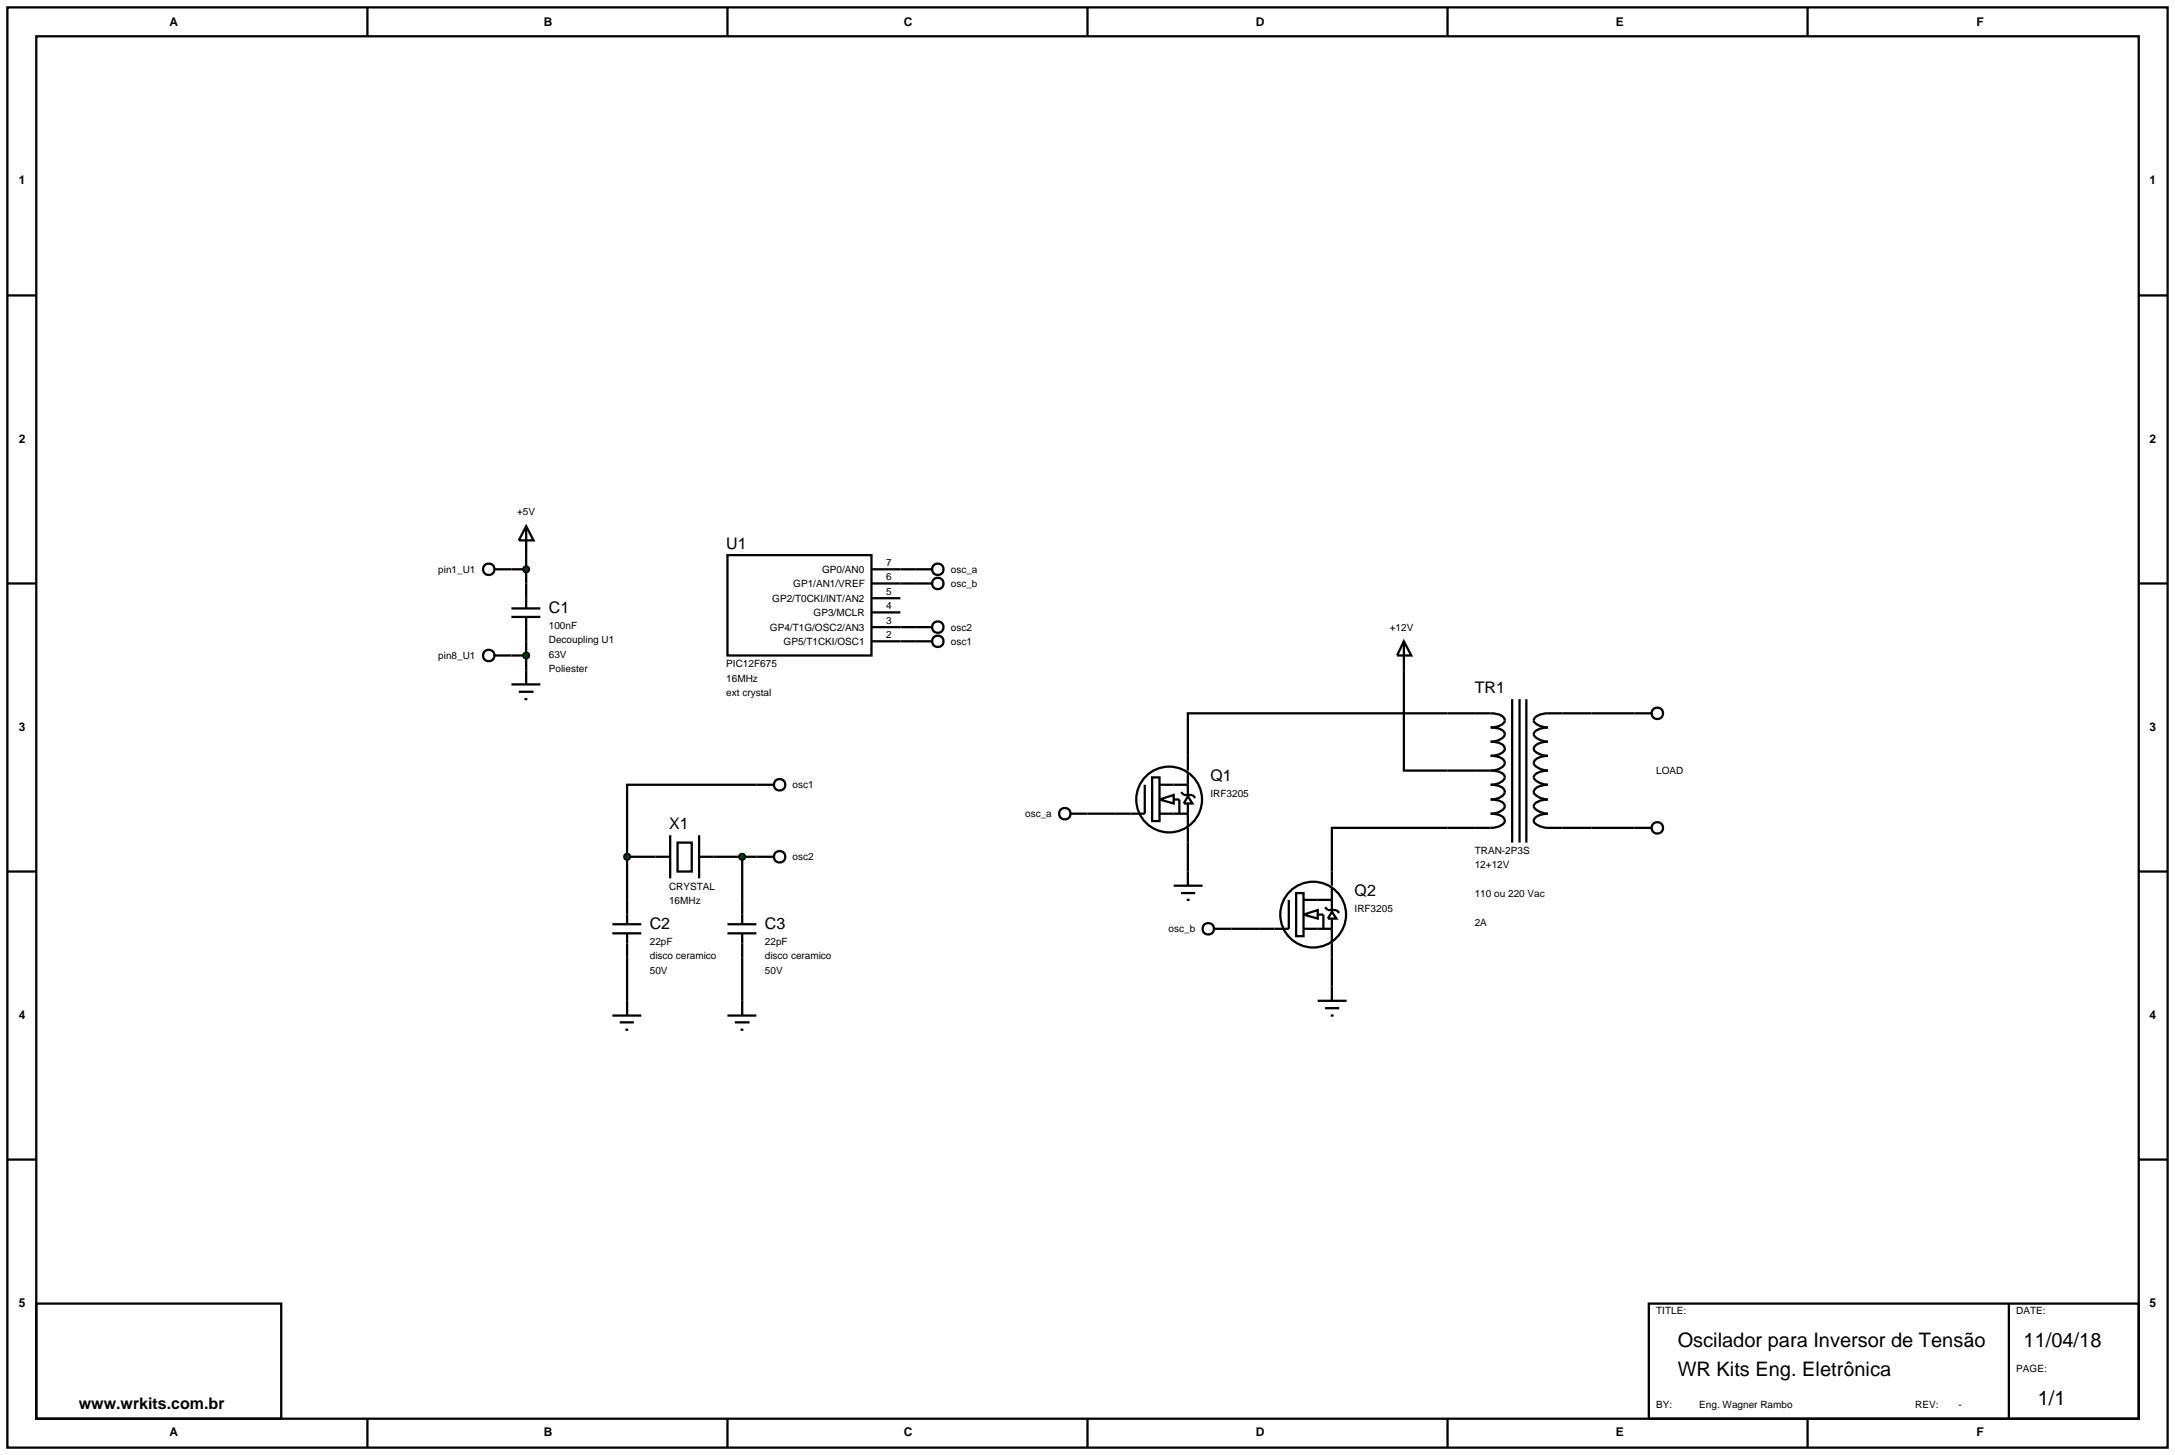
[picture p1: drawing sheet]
<svg xmlns="http://www.w3.org/2000/svg" width="384mm" height="257mm" viewBox="0 0 384 257" stroke-linecap="round" stroke-linejoin="round" font-family="sans-serif">
<g fill="none" stroke="#000" stroke-width=".4">
<path d="M1.3 1.3h381v254h-381zM6.4 6.4h370.8v243.8h-370.8zM64.8 1.3v5.1M128.3 1.3v5.1M191.8 1.3v5.1M255.3 1.3v5.1M318.8 1.3v5.1M1.3 52.1h5.1M377.2 52.1h5.1M92.8 92.8l1.3 2.5h-2.6zM92.8 92.8v14.5M128.3 97.9h25.4v17.7h-25.4z"/>
<path d="M1.3 102.9h5.1M87.2 100.4h5.6M87.2 115.6h5.6M90.2 108.8h5.1M90.2 107.3h5.1M92.8 108.8v11.9M153.7 102.9h10.7M153.7 100.4h10.7M153.7 110.6h7.7M153.7 113.1h7.7M153.7 108h5.1M153.7 105.5h5.1"/>
<path d="M247.6 113.1v22.8h15.3M247.6 113.1l1.3 2.5h-2.5zM377.2 102.9h5.1M90.2 120.7h5.1M91.5 122h2.6M92.5 123.3h.5M133.4 138.4h-22.8v12.7M201.9 138.4v5.1h-13.1M203.2 137.1h1.3v7.7h-1.3zM204.5 138.4h5M208.3 139.7l.5 .5h1.5l.5 .5M209.5 135.9v-10.1h53.4a2.77 2.77 0 0 1 2.4 .9 .87 .87 0 0 1-.6 1.2l-1.1 .3-.7 .1a2.92 2.92 0 0 1 2.4 .9 .9 .9 0 0 1-.6 1.1l-1.1 .4-.7 .1a2.77 2.77 0 0 1 2.4 .9 .87 .87 0 0 1-.6 1.2l-1.1 .3-.7 .1a2.77 2.77 0 0 1 2.4 .9 .93 .93 0 0 1-.6 1.2l-1.1 .4-.7 .1"/>
<path d="M209.5 136.1v4.1M262.9 135.9a2.92 2.92 0 0 1 2.4 .9 .9 .9 0 0 1-.6 1.1l-1.1 .4-.7 .1a2.77 2.77 0 0 1 2.4 .9 .93 .93 0 0 1-.6 1.2l-1.1 .4-.7 .1a2.92 2.92 0 0 1 2.4 .9 .9 .9 0 0 1-.6 1.1l-1.1 .4-.7 .1a2.77 2.77 0 0 1 2.4 .9 .87 .87 0 0 1-.6 1.2l-1.1 .3-.7 .1h-28v10.2M266.7 123.3v25.3M268 123.3v25.3M269.2 123.3v25.3M291.3 125.8h-18.3a3.1 3.1 0 0 0-2.4 .9l-.1 .4a2.7 2.7 0 0 0 2.5 1.2 3.3 3.3 0 0 0-2.4 .9l-.1 .3a2.73 2.73 0 0 0 2.5 1.3 3.1 3.1 0 0 0-2.4 .9l-.1 .4a2.7 2.7 0 0 0 2.5 1.2 3.1 3.1 0 0 0-2.4 .9 .9 .9 0 0 0 .7 1.2l1.1 .4 .6 .1a3.3 3.3 0 0 0-2.4 .9l-.1 .3a2.73 2.73 0 0 0 2.5 1.3 3.1 3.1 0 0 0-2.4 .9 .9 .9 0 0 0 .7 1.2l1.1 .4 .6 .1a3.3 3.3 0 0 0-2.4 .9l-.1 .3a2.73 2.73 0 0 0 2.5 1.3 3.1 3.1 0 0 0-2.4 .9l-.1 .4a2.7 2.7 0 0 0 2.5 1.2h18.3M1.3 153.7h5.1M110.6 151.1v7.6M110.6 151.1h5M125.8 151.1h7.6M130.9 151.1v7.6M204.5 141l2.5-.8v1.5z"/>
<path d="M204.5 143.5h5M207 141h1v2.5M207 156.2h5.1M208.3 157.5h2.5M209.3 158.7h.5M209.5 140.4l.8 1.3h-1.5zM209.5 141.7v14.5M227.3 158.7v5.1h-13.2M228.6 157.5h1.3v7.6h-1.3zM229.9 158.7h5M233.7 160l.5 .5h1.5l.5 .5M234.9 156.4v4.1"/>
<path d="M377.2 153.7h5.1M110.6 168.9v7.6M130.9 168.9v7.6M229.9 161.3l2.5-.8v1.5zM229.9 163.8h5M232.4 161.3h1v2.5M232.4 176.5h5.1M233.7 177.8h2.5M234.7 179.1h.5M234.9 160.8l.8 1.2h-1.5zM234.9 162v14.5M1.3 204.5h5.1"/>
<path d="M377.2 204.5h5.1M6.4 229.9h43.2v20.3h-43.2zM290.8 229.9h86.4v20.3h-86.4zM354.3 229.9v20.3M64.8 250.2v5.1M128.3 250.2v5.1M191.8 250.2v5.1M255.3 250.2v5.1M318.8 250.2v5.1"/>
<circle cx="86.2" cy="115.6" r="1.01"/>
<circle cx="86.2" cy="100.4" r="1.01"/>
<circle cx="165.4" cy="100.4" r="1.01"/>
<circle cx="165.4" cy="102.9" r="1.01"/>
<circle cx="292.3" cy="125.8" r="1.01"/>
<circle cx="187.8" cy="143.5" r="1.01"/>
<circle cx="206.2" cy="141" r="5.8"/>
<circle cx="292.3" cy="146" r="1.01"/>
<circle cx="213.1" cy="163.8" r="1.01"/>
<circle cx="231.6" cy="161.3" r="5.8"/>
</g>
<g fill="#004000" stroke="#000" stroke-width=".4">
<path d="M92.5 115.2l.3-.1-.5 .5zM92.8 115.1l.3 .1 .2 .4zM93.3 115.6l-.2 .4-.3 .1zM92.3 115.6l.5 .5-.3-.1z"/>
<path d="M92.5 100l.3-.1-.5 .5zM92.8 99.9l.3 .1 .2 .4zM93.3 100.4l-.2 .4-.3 .1zM92.3 100.4l.5 .5-.4-.2z"/>
</g>
<g fill="#004000">
<path d="M92.3 115.6l.5-.5 .5 .5-.5 .5z"/>
<path d="M92.3 100.4l.5-.5 .5 .5-.5 .5z"/>
</g>
<g fill="none" stroke="#000" stroke-width=".4">
<path d="M161.4 113.1h3M161.4 110.6h3M133.4 138.4h3.1M110.6 158.7v4.3M115.6 151.1h2.6M118.2 147.3v7.6M119.5 148.6h2.5v5.1h-2.5zM123.3 147.3v7.6M123.3 151.1h2.5M130.9 158.7v4.3M133.4 151.1h3.1M108 164.6h5.1"/>
<path d="M108 163h5.1M108 179.1h5.1M110.6 164.6v4.3M110.6 176.5v2.6M128.3 164.6h5.1M128.3 163h5.1M128.3 179.1h5.1M130.9 164.6v4.3M130.9 176.5v2.6M109.3 180.3h2.5M110.3 181.6h.5M129.6 180.3h2.6"/>
<path d="M130.6 181.6h.5"/>
<circle cx="165.4" cy="113.1" r="1.01"/>
<circle cx="165.4" cy="110.6" r="1.01"/>
<circle cx="137.5" cy="138.4" r="1.01"/>
<circle cx="137.5" cy="151.1" r="1.01"/>
</g>
<g fill="#004000" stroke="#000" stroke-width=".4">
<path d="M110.2 150.8l.4-.2-.5 .5zM110.6 150.6l.4 .2 .1 .3zM111.1 151.1l-.1 .3-.4 .2zM110.1 151.1l.5 .5-.3-.1z"/>
<path d="M130.5 150.8l.4-.2-.5 .5zM130.9 150.6l.3 .1 .2 .4zM131.4 151.1l-.2 .4-.3 .1zM130.4 151.1l.5 .5-.4-.2z"/>
</g>
<g fill="#004000">
<path d="M110.1 151.1l.5-.5 .5 .5-.5 .5z"/>
<path d="M130.4 151.1l.5-.5 .5 .5-.5 .5z"/>
</g>
<g font-size="3.5">
<text x="295.9" y="237.6">Oscilador para Inversor de Tensão</text>
<text x="356.9" y="237.6">11/04/18</text>
<text x="295.9" y="242.7">WR Kits Eng. Eletrônica</text>
<text x="359.4" y="247.8">1/1</text>
</g>
<g font-size="2.8">
<text x="128.1" y="96.8">U1</text>
<text x="96.8" y="108.1">C1</text>
<text x="260.1" y="122.2">TR1</text>
<text x="213.5" y="137.7">Q1</text>
<text x="118" y="146.2">X1</text>
<text x="238.9" y="158">Q2</text>
<text x="114.6" y="163.9">C2</text>
<text x="134.9" y="163.9">C3</text>
<text x="13.9" y="248.5">www.wrkits.com.br</text>
</g>
<g font-size="2.1">
<text x="29.9" y="4.5">A</text>
<text x="95.9" y="4.5">B</text>
<text x="159.4" y="4.5">C</text>
<text x="221.5" y="4.5">D</text>
<text x="285" y="4.5">E</text>
<text x="348.6" y="4.5">F</text>
<text x="3.3" y="32.4">1</text>
<text x="379.1" y="32.4">1</text>
<text x="3.3" y="78.1">2</text>
<text x="379.1" y="78.1">2</text>
<text x="3.3" y="128.9">3</text>
<text x="379.1" y="128.9">3</text>
<text x="3.3" y="179.7">4</text>
<text x="379.1" y="179.7">4</text>
<text x="3.3" y="230.5">5</text>
<text x="379.1" y="230.5">5</text>
<text x="29.9" y="253.3">A</text>
<text x="95.9" y="253.3">B</text>
<text x="159.4" y="253.3">C</text>
<text x="221.5" y="253.3">D</text>
<text x="285" y="253.3">E</text>
<text x="348.6" y="253.3">F</text>
</g>
<g font-size="1.8">
<text x="91.2" y="90.8">+5V</text>
<text x="77.3" y="101">pin1_U1</text>
<text x="145" y="101">GP0/AN0</text>
<text x="156.3" y="99.8">7</text>
<text x="167.7" y="101">osc_a</text>
<text x="136.2" y="106.1">GP2/T0CKI/INT/AN2</text>
<text x="139.9" y="103.5">GP1/AN1/VREF</text>
<text x="156.3" y="107.4">4</text>
<text x="156.3" y="102.3">6</text>
<text x="156.3" y="104.9">5</text>
<text x="167.7" y="103.5">osc_b</text>
<text x="96.8" y="110.9">100nF</text>
<text x="96.8" y="113.4">Decoupling U1</text>
<text x="135.8" y="111.2">GP4/T1G/OSC2/AN3</text>
<text x="138.2" y="113.7">GP5/T1CKI/OSC1</text>
<text x="143.5" y="108.6">GP3/MCLR</text>
<text x="156.3" y="112.5">2</text>
<text x="156.3" y="110">3</text>
<text x="167.7" y="113.7">osc1</text>
<text x="167.7" y="111.2">osc2</text>
<text x="245.1" y="111.2">+12V</text>
<text x="77.3" y="116.2">pin8_U1</text>
<text x="96.8" y="116">63V</text>
<text x="96.8" y="118.5">Poliester</text>
<text x="128.1" y="117.7">PIC12F675</text>
<text x="128.1" y="120.2">16MHz</text>
<text x="128.1" y="122.7">ext crystal</text>
<text x="292.1" y="136.5">LOAD</text>
<text x="139.8" y="139">osc1</text>
<text x="213.5" y="140.5">IRF3205</text>
<text x="180.8" y="144.1">osc_a</text>
<text x="139.8" y="151.7">osc2</text>
<text x="260.1" y="150.6">TRAN-2P3S</text>
<text x="260.1" y="153.1">12+12V</text>
<text x="118" y="156.9">CRYSTAL</text>
<text x="118" y="159.5">16MHz</text>
<text x="238.9" y="160.8">IRF3205</text>
<text x="260.1" y="158.2">110 ou 220 Vac</text>
<text x="114.6" y="166.7">22pF</text>
<text x="134.9" y="166.7">22pF</text>
<text x="206.1" y="164.4">osc_b</text>
<text x="260.1" y="163.3">2A</text>
<text x="114.6" y="169.2">disco ceramico</text>
<text x="114.6" y="171.8">50V</text>
<text x="134.9" y="169.2">disco ceramico</text>
<text x="134.9" y="171.8">50V</text>
<text x="292.1" y="231.8">TITLE:</text>
<text x="355.6" y="231.8">DATE:</text>
<text x="355.6" y="242">PAGE:</text>
<text x="292.1" y="248.3">BY:</text>
<text x="299.7" y="248.3">Eng. Wagner Rambo</text>
<text x="337.8" y="248.3">REV:</text>
<text x="345.4" y="248.3">-</text>
</g>
</svg>
